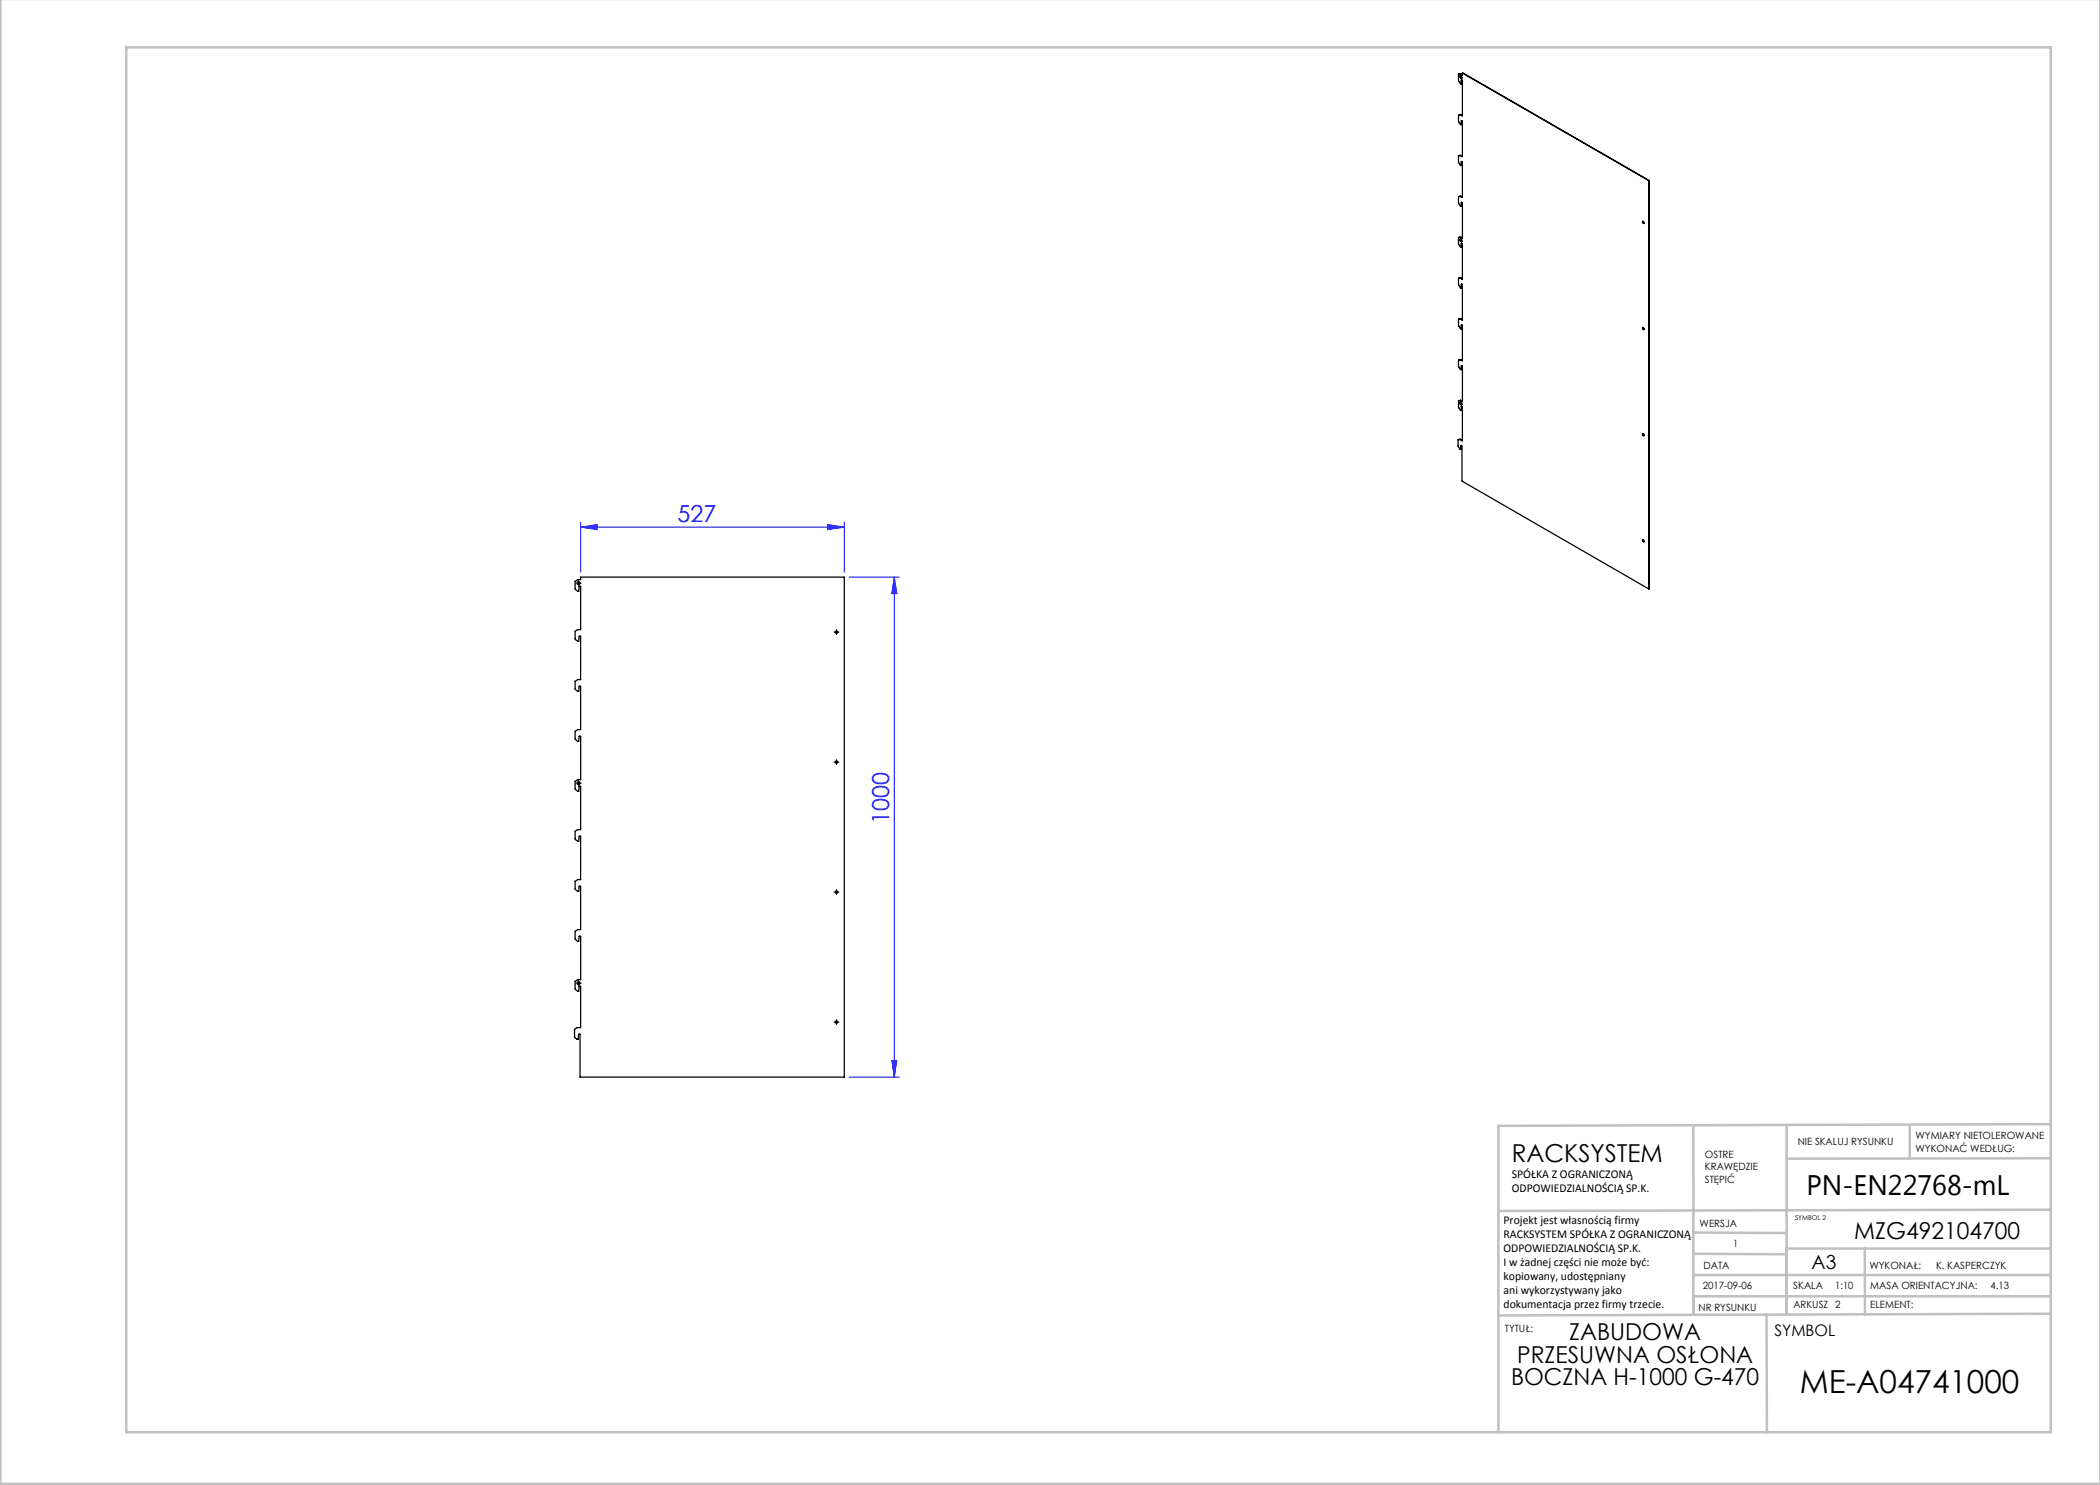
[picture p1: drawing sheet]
<svg xmlns="http://www.w3.org/2000/svg" width="420mm" height="297mm" viewBox="0 0 420 297" stroke-linecap="round" stroke-linejoin="round" font-family="sans-serif">
<path d="M116.1 105.4l3.3-.5v1zM116.1 104.4v10M116.1 105.4h52.8M165.6 104.9l3.3 .5-3.3 .5zM168.9 104.4v10M169.9 115.4h10M178.9 115.4l.5 3.3h-1zM178.9 115.4v100M169.9 215.4h10M178.4 212.1h1l-.5 3.3z" fill="none" stroke="#00f" stroke-width=".2"/>
<g fill="none" stroke="#000" stroke-width=".2" stroke-dasharray="15.2 1.3 1.3 1.3">
<path d="M115.2 116.6h-.1M115.7 116.1h.1M115.7 117.1v.1M116.2 116.6h.1M167 126.4h-.2M167.3 126.2v-.3M167.3 126.7v.2M167.5 126.4h.3M115.2 156.6h-.1M115.7 156.1h.1M115.7 157.1v.1M116.2 156.6h.1"/>
<path d="M167 152.4h-.2M167.3 152.2v-.3M167.3 152.7v.2M167.5 152.4h.3M167 178.4h-.2M167.3 178.2v-.3M167.3 178.7v.2M167.5 178.4h.3M115.2 196.6h-.1M115.7 196.1h.1M115.7 197.1v.1M116.2 196.6h.1"/>
<path d="M167 204.4h-.2M167.3 204.2v-.3M167.3 204.7v.2M167.5 204.4h.3"/>
</g>
<g fill="none" stroke="#000" stroke-width=".2">
<path d="M115.4 116.6h.5M115.7 116.4v.5M167 126.4h.5M167.3 126.2v.5M115.4 156.6h.5M115.7 156.4v.5M167 152.4h.5M167.3 152.2v.5M167 178.4h.5M167.3 178.2v.5M115.4 196.6h.5M115.7 196.4v.5"/>
<path d="M167 204.4h.5M167.3 204.2v.5"/>
</g>
<g fill="none" stroke="#c0c0c0" stroke-width=".5">
<path d="M.1 -.1v296.9h419.9M25.2 9.5h385v276.9h-385zM338.7 225.2v16.9M357.3 225v37.9M382 225.4v6.3M410.1 224.8l-110.4 .4v61.2M410.1 231.7h-52.8M338.7 259.3h71.5M338.7 255h71.5M338.7 250.8l18.6 .1M338.7 246.5l18.6 .1M338.7 242.1v20.9"/>
<path d="M373 249.7v13.2M410.1 241.9l-110.4 .3M410.2 249.7h-52.9v13.2M353.3 262.9l.1 23.5M410.2 262.7l-110.5 .4"/>
</g>
<g fill="#00f">
<path d="M165.6 104.9l3.3 .5-3.3 .5zM116.1 105.4l3.3-.5v1z"/>
<path d="M178.4 212.1h1l-.5 3.3zM178.9 115.4l.5 3.3h-1z"/>
</g>
<g fill="none" stroke="#000" stroke-width=".25">
<path d="M291.7 14.8v1.3l.5 .7M291.8 14.8h-.1M292 15.2h.1a.28 .28 0 0 1 .3 .2 .28 .28 0 0 1-.2 .3l-.2-.2zM292.1 15.1v.3l.3 .2M292.1 14.7l-.4 .1M292.1 14.7l.4 .2M292.3 16l.2 .2v6.9M292.3 16l-.1 .8M292.3 16h.1M292.5 14.6v.4l-.4-.3M292.5 14.6l37.3 21.5M291.7 31.2v1.3l.5 .6"/>
<path d="M291.7 23v1.3l.5 .6M291.7 39.3v1.3l.5 .7M291.8 23h-.1M291.8 31.1l-.1 .1M291.8 39.3h-.1M292.1 31.1l-.4 .1M292.1 31.1l.3 .2M292.1 22.9l-.4 .1M292.1 22.9l.3 .2M292.1 39.2l-.4 .1M292.1 39.2l.3 .3M292.1 22.9l.4 .2"/>
<path d="M292.1 31.1l.4 .2M292.1 39.2l.4 .2M292.3 32.4l.2 .1v6.9M292.3 24.2l.2 .1v7M292.3 32.4l-.1 .7M292.3 24.2l-.1 .7M292.3 24.2h.1M292.3 32.3v.1M292.3 32.3l-.1 .8M292.3 24.1v.1M292.3 32.3h.1M292.5 31.3h-.1"/>
<path d="M292.5 23.1h-.1M292.5 39.4l-.1 .1M329.8 36.1v81.7M329.8 36.1h.1M291.7 55.7v1.3l.5 .6M291.7 47.5v1.3l.5 .6M291.8 47.5h-.1M291.8 55.6l-.1 .1M292 47.8h.1a.28 .28 0 0 1 .3 .2 .28 .28 0 0 1-.2 .3l-.2-.2zM292.1 47.8v.3l.3 .2M292.1 55.6l-.4 .1M292.1 55.6l.3 .2"/>
<path d="M292.1 47.4l-.4 .1M292.1 47.4l.4 .2M292.1 55.6l.4 .2M292.3 56.9l.2 .1v6.9M292.3 48.7l.2 .1v7M292.3 40.5h.1l.1 .2v7l-.4-.3M292.3 56.9l-.1 .7M292.3 48.7l-.1 .7M292.3 40.5l-.1 .8M292.3 40.5h.1M292.3 48.7h.1M292.3 56.8v.1"/>
<path d="M292.3 56.8l-.1 .8M292.3 48.6v.1M292.3 56.8h.1M292.5 55.8h-.1M328.5 44.3h.1a.22 .22 0 0 1 .2 .1 .22 .22 0 0 1-.1 .3zM328.6 44.3v.2l.2 .2M291.7 72v1.3l.5 .6M291.7 63.8v1.3l.5 .7M291.8 63.8h-.1M291.8 72h-.1M292.1 71.9l-.4 .1M292.1 71.9l.3 .2"/>
<path d="M292.1 63.7l-.4 .1M292.1 63.7l.3 .3M292.1 63.7l.4 .2M292.1 71.9l.4 .2M292.3 73.2l.1-.1 .1 .2v7l-.4-.2M292.3 65l.2 .2v6.9M292.3 73.2l-.1 .7M292.3 65l-.1 .8M292.3 65h.1M292.3 73.1v.1M292.3 73.1l-.1 .8M292.3 73.1h.1"/>
<path d="M292.5 72.1h-.1M292.5 63.9l-.1 .1M328.5 65.5h.1a.22 .22 0 0 1 .2 .2 .22 .22 0 0 1-.1 .2zM328.6 65.5v.2l.2 .2M291.6 88v1.2l.5 .7M291.7 87.9l-.1 .1M291.7 80.2v1.2l.5 .7M291.8 80.1l-.1 .1M292 80.5h.1a.28 .28 0 0 1 .3 .2 .28 .28 0 0 1-.2 .3l-.2-.2zM292 87.9l-.4 .1M292 87.9l.4 .2M292 87.9l.5 .2"/>
<path d="M292.1 80.5v.3l.3 .2M292.1 80.1l-.4 .1M292.1 80.1l.4 .2M292.2 89.1l.2 .2v6.9l37.4 21.6M292.2 89.1l-.1 .8M292.3 89.1h-.1M292.3 89.1l-.2 .8M292.3 89.1h.1M292.3 81.4l.2 .1v6.6M292.3 81.4l-.1 .7M292.3 81.3v.1M292.3 81.3l-.1 .8"/>
<path d="M292.3 81.3h.1M292.5 88.1h-.1M328.5 86.7h.1a.22 .22 0 0 1 .2 .2 .22 .22 0 0 1-.1 .2zM328.6 86.7v.3l.2 .1M115 116.3l.5-.4h.6v-.5h52.8v100h-52.9v-8.5l-.1-.1-.2 .1-.1 1-.6-.4-.1-1.6 .5-.4 .7-.1v-8.1h-.3l-.1 1h-.2l-.5-.5v-1.5l.5-.4h.6v-8.6h-.3l-.1 1h-.2l-.5-.5v-1.5l.5-.4 .6-.1v-8.5h-.3l-.1 1h-.2l-.5-.5v-1.5l.5-.4 .6-.1v-8.5h-.3l-.1 1h-.2l-.5-.5v-1.5l.5-.4 .6-.1v-8.5h-.3l-.1 1h-.2l-.5-.5v-1.5l.5-.4h.6v-8.6h-.3l-.1 1h-.2l-.5-.5v-1.5l.5-.4 .6-.1v-8.5h-.3l-.1 1h-.2l-.5-.5v-1.5l.5-.4 .6-.1v-8.5h-.3l-.1 1h-.2l-.5-.5v-1.5l.5-.4 .6-.1v-8.5l-.1-.1-.2 .1-.1 1-.6-.4zM328.5 108l.1-.1a.22 .22 0 0 1 .2 .2 .22 .22 0 0 1-.1 .3zM328.6 107.9v.3l.2 .2"/>
<circle cx="115.7" cy="116.6" r=".3"/>
<circle cx="167.3" cy="126.4" r=".25"/>
<circle cx="115.7" cy="156.6" r=".3"/>
<circle cx="167.3" cy="152.4" r=".25"/>
<circle cx="167.3" cy="178.4" r=".25"/>
<circle cx="115.7" cy="196.6" r=".3"/>
<circle cx="167.3" cy="204.4" r=".25"/>
</g>
<text font-size="6.3" x="359.9" y="278.5">ME-A04741000</text>
<text font-size="5.6" x="361.3" y="239.1">PN-EN22768-mL</text>
<text font-size="4.9" x="302.4" y="232.4">RACKSYSTEM</text>
<g font-size="4.7" fill="#00f">
<text x="135.5" y="104.4">527</text>
<text x="177.8" y="164.8" transform="rotate(-90 177.8 164.8)">1000</text>
</g>
<g font-size="4.7">
<text x="370.9" y="247.8">MZG492104700</text>
<text x="313.8" y="268.1">ZABUDOWA</text>
<text x="303.4" y="272.6">PRZESUWNA OSŁONA</text>
<text x="302.2" y="277.1">BOCZNA H-1000 G-470</text>
</g>
<text font-size="3.9" x="362.3" y="253.8">A3</text>
<text font-size="3.2" x="354.9" y="267.2">SYMBOL</text>
<g font-size="2.4">
<text x="302.4" y="235.6">SPÓŁKA Z OGRANICZONĄ</text>
<text x="302.4" y="238.4">ODPOWIEDZIALNOŚCIĄ SP.K.</text>
<text x="300.7" y="244.7">Projekt jest własnością firmy</text>
<text x="300.7" y="247.5">RACKSYSTEM SPÓŁKA Z OGRANICZONĄ</text>
<text x="300.7" y="250.3">ODPOWIEDZIALNOŚCIĄ SP.K.</text>
<text x="300.7" y="253.1">I w żadnej części nie może być:</text>
<text x="300.7" y="256">kopiowany, udostępniany</text>
<text x="300.7" y="258.8">ani wykorzystywany jako</text>
<text x="300.7" y="261.6">dokumentacja przez firmy trzecie.</text>
</g>
<g font-size="2">
<text x="383.1" y="227.9">WYMIARY NIETOLEROWANE</text>
<text x="341" y="231.6">OSTRE</text>
<text x="359.5" y="228.9">NIE SKALUJ RYSUNKU</text>
<text x="383.1" y="230.4">WYKONAĆ WEDŁUG:</text>
<text x="341" y="234.1">KRAWĘDZIE</text>
<text x="341" y="236.6">STĘPIĆ</text>
<text x="339.9" y="245.4">WERSJA</text>
<text x="346.6" y="249.5">1</text>
<text x="340.6" y="257.7">2017-09-06</text>
<text x="340.7" y="253.8">DATA</text>
<text x="358.7" y="257.7">SKALA</text>
<text x="367" y="257.7">1:10</text>
<text x="373.9" y="253.8">WYKONAŁ:</text>
<text x="374.1" y="257.7">MASA ORIENTACYJNA:</text>
<text x="387.2" y="253.8">K. KASPERCZYK</text>
<text x="398.1" y="257.7">4.13</text>
<text x="339.7" y="262.3">NR RYSUNKU</text>
<text x="358.7" y="261.7">ARKUSZ 2</text>
<text x="374.1" y="261.7">ELEMENT:</text>
<text x="301" y="266.4">TYTUŁ:</text>
</g>
<text font-size="1.3" x="359" y="244">SYMBOL 2</text>
</svg>
